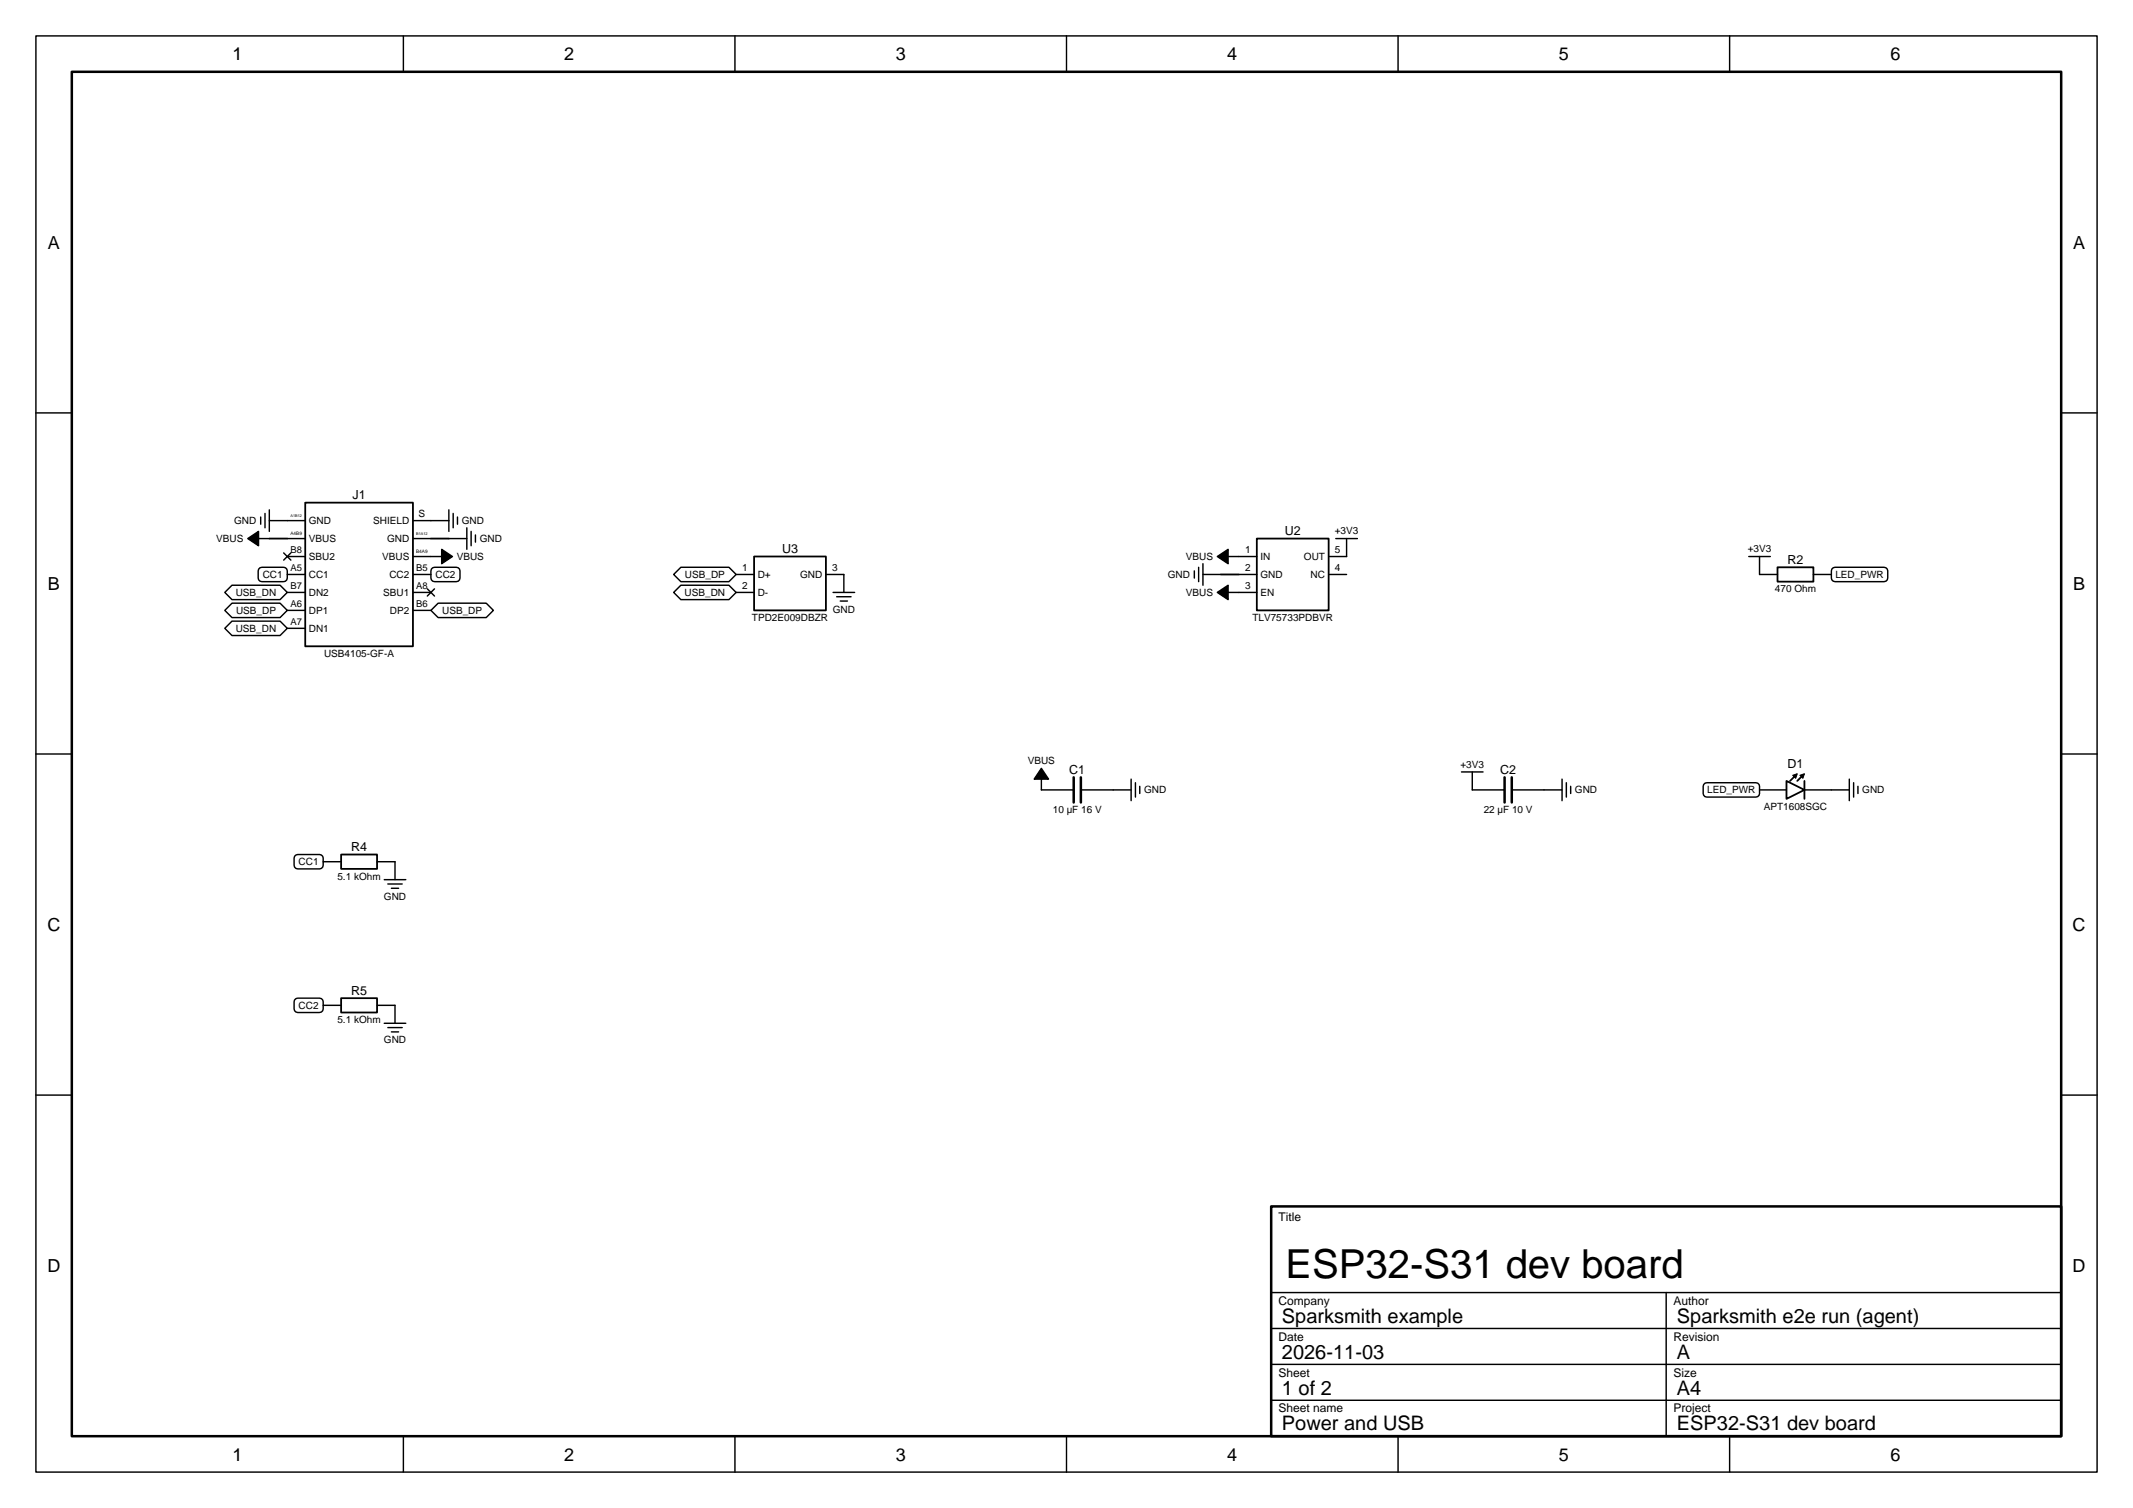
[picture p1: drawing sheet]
<svg xmlns="http://www.w3.org/2000/svg" width="297mm" height="210mm" viewBox="0 0 297 210" stroke-linecap="round" stroke-linejoin="round" font-family="sans-serif">
<g fill="none" stroke="#000" stroke-width=".2">
<path d="M5 5h287v200h-287zM56.2 5v5M102.3 5v5M148.5 5v5M194.7 5v5M240.8 5v5M5 57.5h5M287 57.5h5M5 105h5M287 105h5M5 152.5h5M287 152.5h5"/>
<path d="M177 180h110M232 180v20M56.2 200v5M102.3 200v5M148.5 200v5M177 185h110M177 190h110M177 195h110M194.7 200v5M240.8 200v5"/>
</g>
<path d="M10 10h277v190h-277zM177 168h110v32h-110z" fill="none" stroke="#000" stroke-width=".35"/>
<path d="M42.5 70h15v20h-15z" fill="#fff"/>
<path d="M42.5 70h15v20h-15z" fill="none" stroke="#000" stroke-width=".25"/>
<g fill="none" stroke="#000" stroke-width=".2">
<path d="M40 72.5h2.5M40 75h2.5M40 77.5h2.5M40 80h2.5M57.5 72.5h2.5M57.5 75h2.5M57.5 77.5h2.5M57.5 80h2.5M40 82.5h2.5M40 85h2.5M40 87.5h2.5M57.5 82.5h2.5"/>
<path d="M57.5 85h2.5"/>
</g>
<path d="M105 77.5h10v7.5h-10z" fill="#fff"/>
<path d="M105 77.5h10v7.5h-10z" fill="none" stroke="#000" stroke-width=".25"/>
<path d="M102.5 80h2.5M115 80h2.5M102.5 82.5h2.5" fill="none" stroke="#000" stroke-width=".2"/>
<path d="M47.5 119h5v2h-5z" fill="#fff"/>
<path d="M47.5 119h5v2h-5z" fill="none" stroke="#000" stroke-width=".25"/>
<path d="M45 120h2.5M52.5 120h2.5" fill="none" stroke="#000" stroke-width=".2"/>
<path d="M47.5 139h5v2h-5z" fill="#fff"/>
<path d="M47.5 139h5v2h-5z" fill="none" stroke="#000" stroke-width=".25"/>
<path d="M45 140h2.5M52.5 140h2.5" fill="none" stroke="#000" stroke-width=".2"/>
<path d="M175 75h10v10h-10z" fill="#fff"/>
<path d="M175 75h10v10h-10z" fill="none" stroke="#000" stroke-width=".25"/>
<path d="M172.5 77.5h2.5M172.5 80h2.5M185 77.5h2.5M185 80h2.5M172.5 82.5h2.5M145 110h4.5M150.5 110h4.5M205 110h4.5M210.5 110h4.5" fill="none" stroke="#000" stroke-width=".2"/>
<path d="M149.5 108.2v3.5M150.5 108.2v3.5M209.5 108.2v3.5M210.5 108.2v3.5" fill="none" stroke="#000" stroke-width=".35"/>
<path d="M247.5 79h5v2h-5z" fill="#fff"/>
<path d="M247.5 79h5v2h-5z" fill="none" stroke="#000" stroke-width=".25"/>
<path d="M245 80h2.5M252.5 80h2.5" fill="none" stroke="#000" stroke-width=".2"/>
<path d="M248.7 108.7l2.5 1.3-2.5 1.2z" fill="#fff"/>
<path d="M37.5 75h2.5M60 75h2.5M170 80h2.5M248.7 108.7l2.5 1.3-2.5 1.2zM249.8 108.2l-.5 .5M250.8 108.2l-.6 .5M251.2 108.7v2.5" fill="none" stroke="#000" stroke-width=".25"/>
<path d="M34.5 75l1.5-1v2zM61.5 76.5l1.5 1-1.5 1zM169.5 77.5l1.5-1v2zM169.5 82.5l1.5-1v2zM145 107l1 1.5h-2zM249.6 108l.6-.3-.2 .7zM250.6 108l.6-.3-.2 .7z" fill="#000"/>
<path d="M249.6 108l.6-.3-.2 .7zM250.6 108l.6-.3-.2 .7z" fill="none" stroke="#000" stroke-width=".14"/>
<g fill="none" stroke="#000" stroke-width=".2">
<path d="M34.5 75l1.5-1v2zM36 75h1.5M36.2 79.1h3.5l.3 .4-.1 1.2-.4 .3-3.3-.1-.3-.4v-1zM36.3 72v1M36.9 71.5v2M37.5 72.5h2.5M37.5 71v3M39.5 77l1 1M40.5 77l-1 1M60 77.5h1.5M60 72.5h2.5M60.2 79.1h3.6l.2 .4v1.2l-.4 .3-3.4-.1-.2-.4v-1z"/>
<path d="M61.5 76.5l1.5 1-1.5 1zM62.5 75h2.5M62.5 71v3M63.1 71.5v2M63.7 72v1M65 73.5v3M65.6 74v2M66.2 74.5v1M94.8 79h6.7l1 1-1 1h-6.7l-1-1zM117.5 80v2.5M166.3 79.5v1M166.9 79v2"/>
<path d="M167.5 80h2.5M167.5 78.5v3M169.5 77.5l1.5-1v2zM171 77.5h1.5M186 75h3M187.5 75v2.5M243.5 77.5h3M245 77.5v2.5M255.1 79.2l.4-.2h6.9l.4 .2v1.3v.2l-.4 .3h-6.9l-.4-.3-.1-.2zM31.3 85l1-1h6.7l1 1-1 1h-6.7zM32.3 86.5h6.7l1 1-1 1h-6.7l-1-1zM32.3 81.5h6.7l1 1-1 1h-6.7l-1-1z"/>
<path d="M59.5 82l1 1M60 85l1-1h6.7l1 1-1 1h-6.7zM60.5 82l-1 1M94.8 81.5h6.7l1 1-1 1h-6.7l-1-1zM116 82.5h3M116.5 83.1h2M117 83.7h1M169.5 82.5l1.5-1v2zM171 82.5h1.5M41.2 119.1h3.6l.2 .4-.1 1.2-.4 .3-3.3-.1-.2-.4v-1zM55 120v2.5M145 107l1 1.5h-2z"/>
<path d="M145 108.5v1.5M155 110h2.5M157.5 108.5v3M158.1 109v2M158.7 109.5v1M203.5 107.5h3M205 107.5v2.5M215 110h2.5M217.5 108.5v3M218.1 109v2M218.7 109.5v1M237.2 109.2l.5-.2h6.8l.4 .2 .1 1.3-.2 .4-.3 .1h-6.8l-.3-.1-.3-.4z"/>
<path d="M245 110h3.7M251.2 110h6.3M257.5 108.5v3M258.1 109v2M258.7 109.5v1M41.2 139.1h3.6l.2 .4-.1 1.2-.4 .3-3.3-.1-.2-.4v-1zM53.5 122.5h3M54 123.1h2M54.5 123.7h1M55 140v2.5M53.5 142.5h3M54 143.1h2"/>
<path d="M54.5 143.7h1"/>
</g>
<text font-size="5.6" x="179" y="178">ESP32-S31 dev board</text>
<g font-size="2.8">
<text x="178.5" y="184.2">Sparksmith example</text>
<text x="233.5" y="184.2">Sparksmith e2e run (agent)</text>
<text x="178.5" y="189.2">2026-11-03</text>
<text x="233.5" y="189.2">A</text>
<text x="178.5" y="194.2">1 of 2</text>
<text x="233.5" y="194.2">A4</text>
<text x="178.5" y="199.2">Power and USB</text>
<text x="233.5" y="199.2">ESP32-S31 dev board</text>
</g>
<g font-size="2.5">
<text x="32.4" y="8.4">1</text>
<text x="78.6" y="8.4">2</text>
<text x="124.7" y="8.4">3</text>
<text x="170.9" y="8.4">4</text>
<text x="217.1" y="8.4">5</text>
<text x="263.2" y="8.4">6</text>
<text x="6.7" y="34.6">A</text>
<text x="288.7" y="34.6">A</text>
<text x="6.7" y="82.1">B</text>
<text x="288.7" y="82.1">B</text>
<text x="6.6" y="129.6">C</text>
<text x="288.6" y="129.6">C</text>
<text x="6.6" y="177.1">D</text>
<text x="288.6" y="177.1">D</text>
<text x="32.4" y="203.4">1</text>
<text x="78.6" y="203.4">2</text>
<text x="124.7" y="203.4">3</text>
<text x="170.9" y="203.4">4</text>
<text x="217.1" y="203.4">5</text>
<text x="263.2" y="203.4">6</text>
</g>
<g font-size="1.7">
<text x="49.1" y="69.5">J1</text>
<text x="108.9" y="77">U3</text>
<text x="178.9" y="74.5">U2</text>
<text x="248.9" y="78.5">R2</text>
<text x="148.9" y="107.7">C1</text>
<text x="208.9" y="107.7">C2</text>
<text x="248.9" y="107">D1</text>
<text x="48.9" y="118.5">R4</text>
<text x="48.9" y="138.5">R5</text>
<text x="178" y="170">Title</text>
<text x="178" y="181.7">Company</text>
<text x="233" y="181.7">Author</text>
<text x="178" y="186.7">Date</text>
<text x="178" y="191.7">Sheet</text>
<text x="233" y="186.7">Revision</text>
<text x="233" y="191.7">Size</text>
<text x="178" y="196.7">Sheet name</text>
<text x="233" y="196.7">Project</text>
</g>
<g font-size="1.4">
<text x="58.3" y="72">S</text>
<text x="30.1" y="75.5">VBUS</text>
<text x="32.6" y="73">GND</text>
<text x="43" y="73">GND</text>
<text x="43" y="75.5">VBUS</text>
<text x="43" y="78">SBU2</text>
<text x="52" y="73">SHIELD</text>
<text x="53.2" y="78">VBUS</text>
<text x="53.9" y="75.5">GND</text>
<text x="63.6" y="78">VBUS</text>
<text x="64.3" y="73">GND</text>
<text x="66.8" y="75.5">GND</text>
<text x="165.1" y="78">VBUS</text>
<text x="173.4" y="77">1</text>
<text x="175.5" y="78">IN</text>
<text x="181.6" y="78">OUT</text>
<text x="185.9" y="74.4">+3V3</text>
<text x="185.9" y="77">5</text>
<text x="243.4" y="76.9">+3V3</text>
<text x="32.8" y="83">USB_DN</text>
<text x="36.6" y="80.5">CC1</text>
<text x="43" y="80.5">CC1</text>
<text x="43" y="83">DN2</text>
<text x="53.4" y="83">SBU1</text>
<text x="54.2" y="80.5">CC2</text>
<text x="60.6" y="80.5">CC2</text>
<text x="95.3" y="83">USB_DN</text>
<text x="95.4" y="80.5">USB_DP</text>
<text x="103.4" y="79.5">1</text>
<text x="103.4" y="82">2</text>
<text x="105.5" y="80.5">D+</text>
<text x="105.5" y="83">D-</text>
<text x="111.4" y="80.5">GND</text>
<text x="115.9" y="79.5">3</text>
<text x="162.6" y="80.5">GND</text>
<text x="165.1" y="83">VBUS</text>
<text x="173.4" y="79.5">2</text>
<text x="173.4" y="82">3</text>
<text x="175.5" y="80.5">GND</text>
<text x="175.5" y="83">EN</text>
<text x="182.5" y="80.5">NC</text>
<text x="185.9" y="79.5">4</text>
<text x="247.1" y="82.5">470 Ohm</text>
<text x="255.6" y="80.5">LED_PWR</text>
<text x="32.8" y="88">USB_DN</text>
<text x="32.9" y="85.5">USB_DP</text>
<text x="43" y="85.5">DP1</text>
<text x="43" y="88">DN1</text>
<text x="54.3" y="85.5">DP2</text>
<text x="61.6" y="85.5">USB_DP</text>
<text x="104.7" y="86.5">TPD2E009DBZR</text>
<text x="116" y="85.3">GND</text>
<text x="174.4" y="86.5">TLV75733PDBVR</text>
<text x="45.1" y="91.5">USB4105-GF-A</text>
<text x="143.1" y="106.4">VBUS</text>
<text x="203.4" y="106.9">+3V3</text>
<text x="146.6" y="113.2">10 µF 16 V</text>
<text x="159.3" y="110.5">GND</text>
<text x="206.6" y="113.2">22 µF 10 V</text>
<text x="219.3" y="110.5">GND</text>
<text x="237.7" y="110.5">LED_PWR</text>
<text x="245.6" y="112.7">APT1608SGC</text>
<text x="259.3" y="110.5">GND</text>
<text x="41.6" y="120.5">CC1</text>
<text x="47" y="122.5">5.1 kOhm</text>
<text x="53.5" y="125.3">GND</text>
<text x="41.6" y="140.5">CC2</text>
<text x="47" y="142.5">5.1 kOhm</text>
<text x="53.5" y="145.3">GND</text>
</g>
<g font-size="1.3">
<text x="40.4" y="77">B8</text>
<text x="40.4" y="79.5">A5</text>
<text x="40.4" y="82">B7</text>
<text x="57.9" y="82">A8</text>
<text x="57.9" y="79.5">B5</text>
<text x="40.4" y="84.5">A6</text>
<text x="40.4" y="87">A7</text>
<text x="57.9" y="84.5">B6</text>
</g>
<g font-size=".7">
<text x="40.4" y="74.5">A4B9</text>
<text x="57.9" y="77">B4A9</text>
</g>
<g font-size=".5">
<text x="40.5" y="72">A1B12</text>
<text x="58" y="74.5">B1A12</text>
</g>
</svg>
